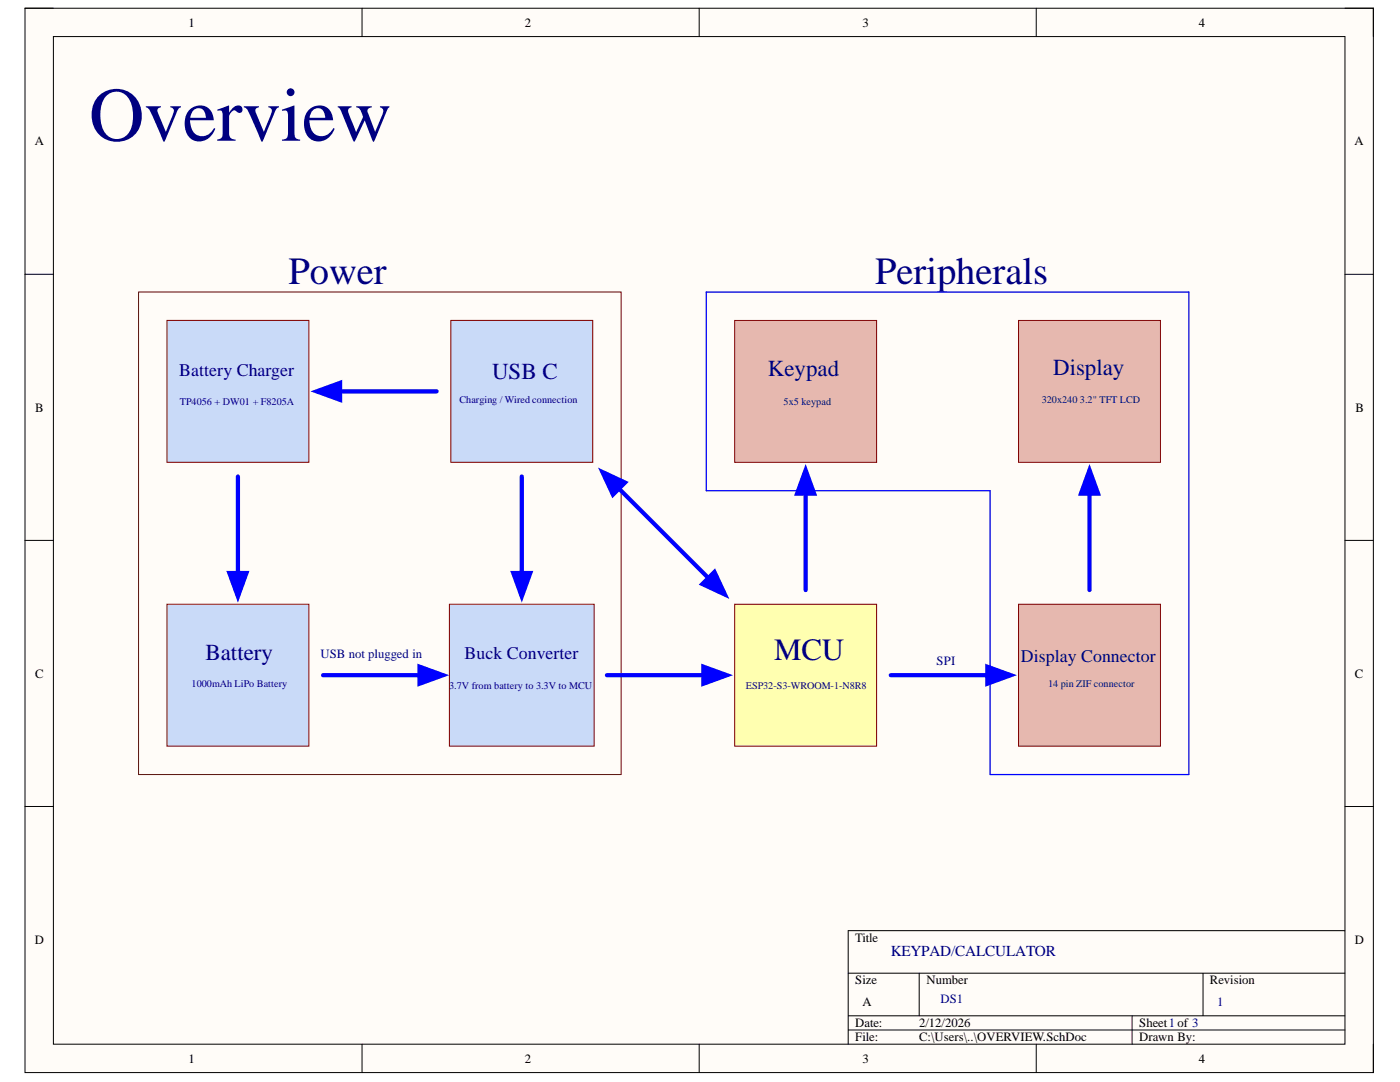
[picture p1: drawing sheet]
<svg xmlns="http://www.w3.org/2000/svg" width="279mm" height="216mm" viewBox="0 0 279 216" stroke-linecap="round" stroke-linejoin="round" font-family="sans-serif">
<path d="M5 1.6h269.1v212.4h-269.1z" fill-rule="evenodd" fill="#fffcf8"/>
<path d="M5 1.6h269.1v212.4h-269.1z" fill="none" stroke="#000" stroke-width=".2"/>
<path d="M10.7 7.3h257.7v201.1h-257.7z" fill-rule="evenodd" fill="#fffcf8"/>
<g fill="none" stroke="#000" stroke-width=".2">
<path d="M5 1.6h5.7M10.7 7.3h257.7v201.1h-257.7zM72.3 1.6v5.7M139.5 1.6v5.7M206.8 1.6v5.7M268.4 1.6h5.7v5.7M5 54.7h5.7M268.4 54.7h5.7M5 107.8h5.7M268.4 107.8h5.7M5 160.9h5.7M268.4 160.9h5.7"/>
<path d="M169.3 194.2h99.1M183.4 194.2v8.5M240.1 194.2v8.5M268.4 185.7h-99.1v22.7M72.3 208.4v5.6M139.5 208.4v5.6M169.3 202.7h99.1M169.3 205.5h99.1M206.8 208.4v5.6M225.9 202.7v5.7M274.1 208.4v5.6"/>
</g>
<path d="M146.6 120.6h28.3v28.3h-28.3z" fill-rule="evenodd" fill="#ffffb0"/>
<path d="M146.6 120.6h28.3v28.3h-28.3z" fill="none" stroke="#800000" stroke-width=".2"/>
<path d="M90 63.9h28.3v28.4h-28.3z" fill-rule="evenodd" fill="#c9daf8"/>
<path d="M90 63.9h28.3v28.4h-28.3z" fill="none" stroke="#800000" stroke-width=".2"/>
<path d="M33.3 63.9h28.3v28.4h-28.3z" fill-rule="evenodd" fill="#c9daf8"/>
<path d="M33.3 63.9h28.3v28.4h-28.3z" fill="none" stroke="#800000" stroke-width=".2"/>
<path d="M33.3 120.6h28.3v28.3h-28.3z" fill-rule="evenodd" fill="#c9daf8"/>
<path d="M33.3 120.6h28.3v28.3h-28.3z" fill="none" stroke="#800000" stroke-width=".2"/>
<path d="M89.7 120.6h28.9v28.3h-28.9z" fill-rule="evenodd" fill="#c9daf8"/>
<path d="M89.7 120.6h28.9v28.3h-28.9z" fill="none" stroke="#800000" stroke-width=".2"/>
<path d="M203.3 120.6h28.3v28.3h-28.3z" fill-rule="evenodd" fill="#e6b8af"/>
<path d="M203.3 120.6h28.3v28.3h-28.3z" fill="none" stroke="#800000" stroke-width=".2"/>
<path d="M203.3 63.9h28.3v28.4h-28.3z" fill-rule="evenodd" fill="#e6b8af"/>
<path d="M203.3 63.9h28.3v28.4h-28.3z" fill="none" stroke="#800000" stroke-width=".2"/>
<path d="M146.6 63.9h28.3v28.4h-28.3z" fill-rule="evenodd" fill="#e6b8af"/>
<path d="M146.6 63.9h28.3v28.4h-28.3z" fill="none" stroke="#800000" stroke-width=".2"/>
<path d="M177.8 134.7h22.6" fill="none" stroke="#00f" stroke-width=".85"/>
<path d="M197 133l4.7 1.7-4.7 1.7z" fill="#00f"/>
<path d="M217.4 95.1v22.6M197 133l4.7 1.7-4.7 1.7z" fill="none" stroke="#00f" stroke-width=".85"/>
<path d="M217.4 93.8l1.7 4.7h-3.4z" fill="#00f"/>
<path d="M64.5 78.1h22.6M217.4 93.8l1.7 4.7h-3.4z" fill="none" stroke="#00f" stroke-width=".85"/>
<path d="M63.2 78.1l4.7-1.7v3.4z" fill="#00f"/>
<path d="M63.2 78.1l4.7-1.7v3.4zM47.5 95.1v22.6" fill="none" stroke="#00f" stroke-width=".85"/>
<path d="M45.8 114.3h3.4l-1.7 4.7z" fill="#00f"/>
<path d="M45.8 114.3h3.4l-1.7 4.7zM64.5 134.7h22.6" fill="none" stroke="#00f" stroke-width=".85"/>
<path d="M83.7 133l4.7 1.7-4.7 1.7z" fill="#00f"/>
<path d="M160.8 95.1v22.6M83.7 133l4.7 1.7-4.7 1.7z" fill="none" stroke="#00f" stroke-width=".85"/>
<path d="M27.7 58.3h96.3v96.3h-96.3z" fill="none" stroke="#5b0f00" stroke-width=".2"/>
<path d="M160.8 93.8l1.7 4.7h-3.4z" fill="#00f"/>
<path d="M160.8 93.8l1.7 4.7h-3.4zM121.1 134.7h22.7" fill="none" stroke="#00f" stroke-width=".85"/>
<path d="M141 97.9h56.6v56.7h39.7v-96.3h-96.3v39.6" fill="none" stroke="#00f" stroke-width=".25"/>
<path d="M140.4 133l4.7 1.7-4.7 1.7z" fill="#00f"/>
<path d="M121.1 95.1l22.7 22.6M140.4 133l4.7 1.7-4.7 1.7z" fill="none" stroke="#00f" stroke-width=".85"/>
<path d="M142.6 114.1l2.1 4.5-4.5-2.1z" fill="#00f"/>
<path d="M142.6 114.1l2.1 4.5-4.5-2.1z" fill="none" stroke="#00f" stroke-width=".85"/>
<path d="M120.2 94.2l4.5 2.1-2.4 2.4z" fill="#00f"/>
<path d="M104.1 95.1v22.6M120.2 94.2l4.5 2.1-2.4 2.4z" fill="none" stroke="#00f" stroke-width=".85"/>
<path d="M102.4 114.3h3.4l-1.7 4.7z" fill="#00f"/>
<path d="M102.4 114.3h3.4l-1.7 4.7z" fill="none" stroke="#00f" stroke-width=".85"/>
<text font-size="15.3" fill="#000080" x="17.8" y="28.1">Overview</text>
<g font-size="7.7" fill="#000080">
<text x="57.6" y="56.6">Power</text>
<text x="174.7" y="56.6">Peripherals</text>
</g>
<text font-size="6.2" fill="#000080" x="154.5" y="131.7">MCU</text>
<g font-size="4.6" fill="#000080">
<text x="98.2" y="75.7">USB C</text>
<text x="153.3" y="75.1">Keypad</text>
<text x="210.2" y="74.8">Display</text>
<text x="41" y="131.7">Battery</text>
</g>
<g font-size="3.6" fill="#000080">
<text x="35.8" y="75">Battery Charger</text>
<text x="92.7" y="131.4">Buck Converter</text>
<text x="203.8" y="132">Display Connector</text>
</g>
<text font-size="3" fill="#000080" x="177.8" y="190.7">KEYPAD/CALCULATOR</text>
<g font-size="2.5">
<text x="37.6" y="5.3">1</text>
<text x="104.7" y="5.3">2</text>
<text x="172.1" y="5.3">3</text>
<text x="239.3" y="5.3">4</text>
<text x="6.9" y="29">A</text>
<text x="270.3" y="29">A</text>
<text x="7" y="82.1">B</text>
<text x="270.5" y="82.1">B</text>
<text x="7" y="135.2">C</text>
<text x="270.4" y="135.2">C</text>
<text x="6.9" y="188.3">D</text>
<text x="170.7" y="188">Title</text>
<text x="270.4" y="188.3">D</text>
<text x="170.7" y="196.4">Size</text>
<text x="184.9" y="196.4">Number</text>
<text x="241.5" y="196.4">Revision</text>
<text x="172.1" y="200.7">A</text>
<text x="170.7" y="205">Date:</text>
<text x="170.7" y="207.8">File:</text>
<text x="183.5" y="205">2/12/2026</text>
<text x="183.5" y="207.8">C:\Users\..\OVERVIEW.SchDoc</text>
<text x="227.4" y="205">Sheet1of 3</text>
<text x="227.4" y="207.8">Drawn By:</text>
<text x="37.6" y="212.1">1</text>
<text x="104.7" y="212.1">2</text>
<text x="172.1" y="212.1">3</text>
<text x="239.3" y="212.1">4</text>
</g>
<g font-size="2.5" fill="#000080">
<text x="63.9" y="131.3">USB not plugged in</text>
<text x="186.9" y="132.8">SPI</text>
<text x="187.7" y="200.2">DS1</text>
<text x="242.9" y="200.7">1</text>
</g>
<g font-size="2" fill="#000080">
<text x="35.9" y="80.8">TP4056 + DW01 + F8205A</text>
<text x="91.7" y="80.5">Charging / Wired connection</text>
<text x="156.4" y="80.8">5x5 keypad</text>
<text x="207.9" y="80.5">320x240 3.2&quot; TFT LCD</text>
<text x="38.2" y="137.1">1000mAh LiPo Battery</text>
<text x="89.7" y="137.4">3.7V from battery to 3.3V to MCU</text>
<text x="148.9" y="137.4">ESP32-S3-WROOM-1-N8R8</text>
<text x="209.2" y="137.1">14 pin ZIF connector</text>
</g>
</svg>
